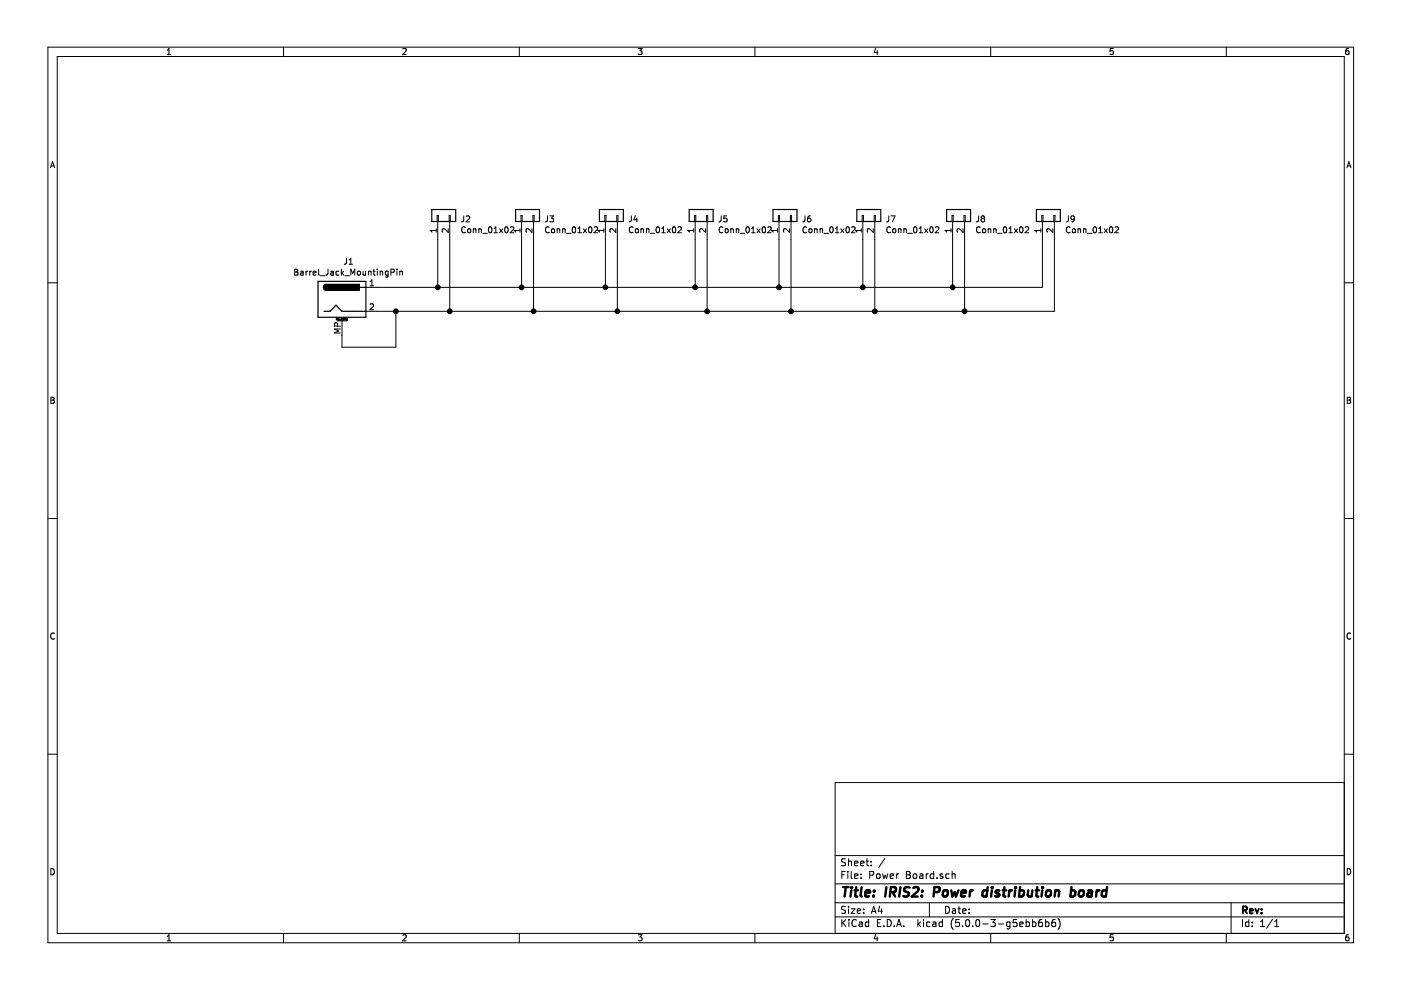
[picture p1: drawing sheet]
EESchema Schematic File Version 4
LIBS:Power Board-cache
EELAYER 26 0
EELAYER END
$Descr A4 11693 8268
encoding utf-8
Sheet 1 1
Title "IRIS2: Power distribution board"
Date ""
Rev ""
Comp ""
Comment1 ""
Comment2 ""
Comment3 ""
Comment4 ""
$EndDescr
$Comp
L Connector:Barrel_Jack_MountingPin J1
U 1 1
P 2850 2500
F 0 "J1" H 2905 2817 50  0000 C CNN
F 1 "Barrel_Jack_MountingPin" H 2905 2726 50  0000 C CNN
F 2 "Connector_BarrelJack:Barrel Jack Vertical" H 2900 2460 50  0001 C CNN
F 3 "~" H 2900 2460 50  0001 C CNN
	1    2850 2500
	1    0    0    -1  
$EndComp
$Comp
L Connector_Generic:Conn_01x02 J2
U 1 1
P 3650 1800
F 0 "J2" V 3616 1612 50  0000 R CNN
F 1 "Conn_01x02" V 3525 1612 50  0000 R CNN
F 2 "Connector_JST:JST_EH_B02B-EH-A_1x02_P2.50mm_Vertical" H 3650 1800 50  0001 C CNN
F 3 "~" H 3650 1800 50  0001 C CNN
	1    3650 1800
	0    -1   -1   0   
$EndComp
$Comp
L Connector_Generic:Conn_01x02 J3
U 1 1
P 4350 1800
F 0 "J3" V 4316 1612 50  0000 R CNN
F 1 "Conn_01x02" V 4225 1612 50  0000 R CNN
F 2 "Connector_JST:JST_EH_B02B-EH-A_1x02_P2.50mm_Vertical" H 4350 1800 50  0001 C CNN
F 3 "~" H 4350 1800 50  0001 C CNN
	1    4350 1800
	0    -1   -1   0   
$EndComp
$Comp
L Connector_Generic:Conn_01x02 J4
U 1 1
P 5050 1800
F 0 "J4" V 5016 1612 50  0000 R CNN
F 1 "Conn_01x02" V 4925 1612 50  0000 R CNN
F 2 "Connector_JST:JST_EH_B02B-EH-A_1x02_P2.50mm_Vertical" H 5050 1800 50  0001 C CNN
F 3 "~" H 5050 1800 50  0001 C CNN
	1    5050 1800
	0    -1   -1   0   
$EndComp
$Comp
L Connector_Generic:Conn_01x02 J5
U 1 1
P 5800 1800
F 0 "J5" V 5766 1612 50  0000 R CNN
F 1 "Conn_01x02" V 5675 1612 50  0000 R CNN
F 2 "Connector_JST:JST_EH_B02B-EH-A_1x02_P2.50mm_Vertical" H 5800 1800 50  0001 C CNN
F 3 "~" H 5800 1800 50  0001 C CNN
	1    5800 1800
	0    -1   -1   0   
$EndComp
$Comp
L Connector_Generic:Conn_01x02 J6
U 1 1
P 6500 1800
F 0 "J6" V 6466 1612 50  0000 R CNN
F 1 "Conn_01x02" V 6375 1612 50  0000 R CNN
F 2 "Connector_JST:JST_VH_B2P-VH-B_1x02_P3.96mm_Vertical" H 6500 1800 50  0001 C CNN
F 3 "~" H 6500 1800 50  0001 C CNN
	1    6500 1800
	0    -1   -1   0   
$EndComp
$Comp
L Connector_Generic:Conn_01x02 J7
U 1 1
P 7200 1800
F 0 "J7" V 7166 1612 50  0000 R CNN
F 1 "Conn_01x02" V 7075 1612 50  0000 R CNN
F 2 "Connector_JST:JST_VH_B2P-VH-B_1x02_P3.96mm_Vertical" H 7200 1800 50  0001 C CNN
F 3 "~" H 7200 1800 50  0001 C CNN
	1    7200 1800
	0    -1   -1   0   
$EndComp
Wire Wire Line
	3150 2400 3650 2400
Wire Wire Line
	7200 2400 7200 2000
Wire Wire Line
	3650 2000 3650 2400
Connection ~ 3650 2400
Wire Wire Line
	3650 2400 4350 2400
Wire Wire Line
	4350 2000 4350 2400
Connection ~ 4350 2400
Wire Wire Line
	4350 2400 5050 2400
Wire Wire Line
	5050 2000 5050 2400
Connection ~ 5050 2400
Wire Wire Line
	5050 2400 5800 2400
Wire Wire Line
	5800 2400 5800 2000
Connection ~ 5800 2400
Wire Wire Line
	5800 2400 6500 2400
Wire Wire Line
	6500 2000 6500 2400
Connection ~ 6500 2400
Wire Wire Line
	6500 2400 7200 2400
Wire Wire Line
	3150 2600 3300 2600
Wire Wire Line
	3750 2600 3750 2000
Wire Wire Line
	3750 2600 4450 2600
Wire Wire Line
	4450 2600 4450 2000
Connection ~ 3750 2600
Wire Wire Line
	4450 2600 5150 2600
Wire Wire Line
	5150 2600 5150 2000
Connection ~ 4450 2600
Wire Wire Line
	5150 2600 5900 2600
Wire Wire Line
	5900 2600 5900 2000
Connection ~ 5150 2600
Wire Wire Line
	5900 2600 6600 2600
Wire Wire Line
	6600 2600 6600 2000
Connection ~ 5900 2600
Wire Wire Line
	6600 2600 7300 2600
Wire Wire Line
	7300 2600 7300 2000
Connection ~ 6600 2600
Wire Wire Line
	2850 2800 2850 2900
Wire Wire Line
	2850 2900 3300 2900
Wire Wire Line
	3300 2900 3300 2600
Connection ~ 3300 2600
Wire Wire Line
	3300 2600 3750 2600
$Comp
L Connector_Generic:Conn_01x02 J8
U 1 1
P 7950 1800
F 0 "J8" V 7916 1612 50  0000 R CNN
F 1 "Conn_01x02" V 7825 1612 50  0000 R CNN
F 2 "Connector_JST:JST_VH_B2P-VH-B_1x02_P3.96mm_Vertical" H 7950 1800 50  0001 C CNN
F 3 "~" H 7950 1800 50  0001 C CNN
	1    7950 1800
	0    -1   -1   0   
$EndComp
$Comp
L Connector_Generic:Conn_01x02 J9
U 1 1
P 8700 1800
F 0 "J9" V 8666 1612 50  0000 R CNN
F 1 "Conn_01x02" V 8575 1612 50  0000 R CNN
F 2 "Connector_JST:JST_VH_B2P-VH-B_1x02_P3.96mm_Vertical" H 8700 1800 50  0001 C CNN
F 3 "~" H 8700 1800 50  0001 C CNN
	1    8700 1800
	0    -1   -1   0   
$EndComp
Wire Wire Line
	7200 2400 7950 2400
Wire Wire Line
	7950 2400 7950 2000
Connection ~ 7200 2400
Wire Wire Line
	7950 2400 8700 2400
Wire Wire Line
	8700 2400 8700 2000
Connection ~ 7950 2400
Wire Wire Line
	7300 2600 8050 2600
Wire Wire Line
	8050 2600 8050 2000
Connection ~ 7300 2600
Wire Wire Line
	8050 2600 8800 2600
Wire Wire Line
	8800 2600 8800 2000
Connection ~ 8050 2600
$EndSCHEMATC
